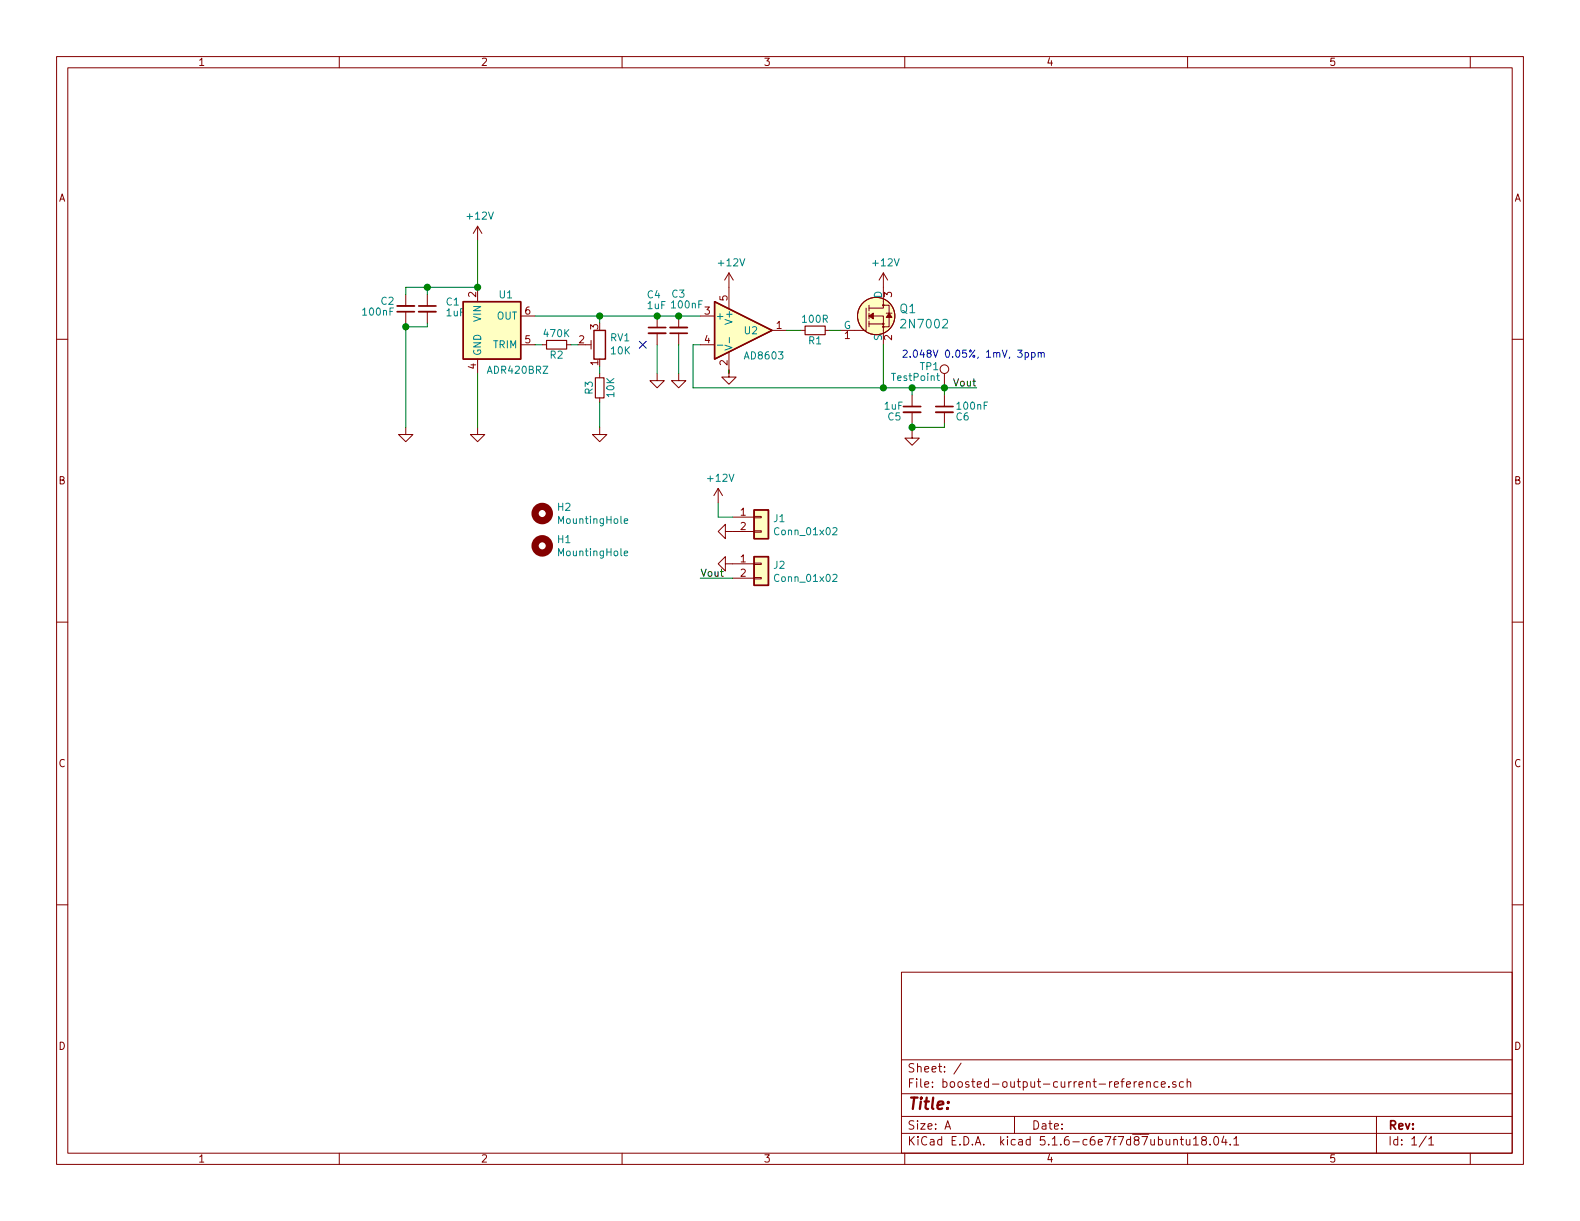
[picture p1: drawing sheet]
EESchema Schematic File Version 4
EELAYER 30 0
EELAYER END
$Descr A 11000 8500
encoding utf-8
Sheet 1 1
Title ""
Date ""
Rev ""
Comp ""
Comment1 ""
Comment2 ""
Comment3 ""
Comment4 ""
$EndDescr
$Comp
L Mechanical:MountingHole H1
U 1 1
P 3775 3800
F 0 "H1" H 3875 3846 50  0000 L CNN
F 1 "MountingHole" H 3875 3755 50  0000 L CNN
F 2 "MountingHole:MountingHole_2.7mm_M2.5" H 3775 3800 50  0001 C CNN
F 3 "~" H 3775 3800 50  0001 C CNN
	1    3775 3800
	1    0    0    -1  
$EndComp
$Comp
L Mechanical:MountingHole H2
U 1 1
P 3775 3575
F 0 "H2" H 3875 3621 50  0000 L CNN
F 1 "MountingHole" H 3875 3530 50  0000 L CNN
F 2 "MountingHole:MountingHole_2.7mm_M2.5" H 3775 3575 50  0001 C CNN
F 3 "~" H 3775 3575 50  0001 C CNN
	1    3775 3575
	1    0    0    -1  
$EndComp
$Comp
L Device:C_Small C2
U 1 1
P 2825 2150
F 0 "C2" H 2900 2100 50  0000 L CNN
F 1 "100nF" H 2900 2175 50  0000 L CNN
F 2 "Capacitor_SMD:C_0603_1608Metric" H 2825 2150 50  0001 C CNN
F 3 "~" H 2825 2150 50  0001 C CNN
	1    2825 2150
	-1   0    0    1   
$EndComp
Wire Wire Line
	5000 3500 5000 3600
$Comp
L power:GND #PWR07
U 1 1
P 5100 3925
F 0 "#PWR07" H 5100 3675 50  0001 C CNN
F 1 "GND" H 5105 3752 50  0001 C CNN
F 2 "" H 5100 3925 50  0001 C CNN
F 3 "" H 5100 3925 50  0001 C CNN
	1    5100 3925
	0    1    1    0   
$EndComp
Wire Wire Line
	5100 4025 4875 4025
Wire Wire Line
	5000 3600 5100 3600
Text Label 4875 4025 0    50   ~ 0
Vout
$Comp
L Device:R_Small R1
U 1 1
P 5675 2300
F 0 "R1" V 5600 2300 50  0000 C CNN
F 1 "100R" V 5750 2300 50  0000 C CNN
F 2 "Resistor_SMD:R_0603_1608Metric" H 5675 2300 50  0001 C CNN
F 3 "~" H 5675 2300 50  0001 C CNN
	1    5675 2300
	0    -1   -1   0   
$EndComp
$Comp
L power:GND #PWR010
U 1 1
P 5075 2575
F 0 "#PWR010" H 5075 2325 50  0001 C CNN
F 1 "GND" H 5080 2402 50  0001 C CNN
F 2 "" H 5075 2575 50  0001 C CNN
F 3 "" H 5075 2575 50  0001 C CNN
	1    5075 2575
	1    0    0    -1  
$EndComp
$Comp
L power:GND #PWR04
U 1 1
P 3325 2975
F 0 "#PWR04" H 3325 2725 50  0001 C CNN
F 1 "GND" H 3330 2802 50  0001 C CNN
F 2 "" H 3325 2975 50  0001 C CNN
F 3 "" H 3325 2975 50  0001 C CNN
	1    3325 2975
	1    0    0    -1  
$EndComp
$Comp
L power:GND #PWR01
U 1 1
P 2825 2975
F 0 "#PWR01" H 2825 2725 50  0001 C CNN
F 1 "GND" H 2830 2802 50  0001 C CNN
F 2 "" H 2825 2975 50  0001 C CNN
F 3 "" H 2825 2975 50  0001 C CNN
	1    2825 2975
	1    0    0    -1  
$EndComp
$Comp
L power:+12V #PWR03
U 1 1
P 3325 1675
F 0 "#PWR03" H 3325 1525 50  0001 C CNN
F 1 "+12V" H 3340 1848 50  0000 C CNN
F 2 "" H 3325 1675 50  0001 C CNN
F 3 "" H 3325 1675 50  0001 C CNN
	1    3325 1675
	1    0    0    -1  
$EndComp
Wire Wire Line
	2825 2050 2825 2000
Wire Wire Line
	2825 2000 2975 2000
NoConn ~ 4475 2400
Wire Wire Line
	6800 2700 6575 2700
Text Label 6800 2700 2    50   ~ 0
Vout
$Comp
L power:+12V #PWR05
U 1 1
P 5000 3500
F 0 "#PWR05" H 5000 3350 50  0001 C CNN
F 1 "+12V" H 5015 3673 50  0000 C CNN
F 2 "" H 5000 3500 50  0001 C CNN
F 3 "" H 5000 3500 50  0001 C CNN
	1    5000 3500
	1    0    0    -1  
$EndComp
$Comp
L Device:C_Small C4
U 1 1
P 4575 2300
F 0 "C4" H 4500 2550 50  0000 L CNN
F 1 "1uF" H 4500 2475 50  0000 L CNN
F 2 "Capacitor_SMD:C_0603_1608Metric" H 4575 2300 50  0001 C CNN
F 3 "~" H 4575 2300 50  0001 C CNN
	1    4575 2300
	1    0    0    -1  
$EndComp
$Comp
L power:GND #PWR011
U 1 1
P 4575 2600
F 0 "#PWR011" H 4575 2350 50  0001 C CNN
F 1 "GND" H 4580 2427 50  0001 C CNN
F 2 "" H 4575 2600 50  0001 C CNN
F 3 "" H 4575 2600 50  0001 C CNN
	1    4575 2600
	1    0    0    -1  
$EndComp
Connection ~ 4575 2200
Wire Wire Line
	4575 2200 4175 2200
Wire Wire Line
	2975 2000 2975 2050
Wire Wire Line
	2975 2000 3325 2000
Wire Wire Line
	2975 2275 2825 2275
Wire Wire Line
	2825 2275 2825 2250
Connection ~ 2825 2275
Wire Wire Line
	2825 2275 2825 2975
$Comp
L Device:C_Small C1
U 1 1
P 2975 2150
F 0 "C1" H 3100 2200 50  0000 L CNN
F 1 "1uF" H 3100 2125 50  0000 L CNN
F 2 "Capacitor_SMD:C_0603_1608Metric" H 2975 2150 50  0001 C CNN
F 3 "~" H 2975 2150 50  0001 C CNN
	1    2975 2150
	1    0    0    -1  
$EndComp
$Comp
L Amplifier_Operational:AD8603 U2
U 1 1
P 5175 2300
F 0 "U2" H 5175 2300 50  0000 L CNN
F 1 "AD8603" H 5175 2125 50  0000 L CNN
F 2 "Package_TO_SOT_SMD:TSOT-23-5" H 5175 2300 50  0001 C CNN
F 3 "https://www.analog.com/media/en/technical-documentation/data-sheets/AD8603_8607_8609.pdf" H 5175 2500 50  0001 C CNN
	1    5175 2300
	1    0    0    -1  
$EndComp
$Comp
L Reference_Voltage:ADR425ARMZ U1
U 1 1
P 3425 2300
F 0 "U1" H 3575 2550 50  0000 R CNN
F 1 "ADR420BRZ" H 3825 2025 50  0000 R CNN
F 2 "Package_SO:MSOP-8_3x3mm_P0.65mm" H 3425 1800 50  0001 C CNN
F 3 "https://www.analog.com/media/en/technical-documentation/data-sheets/adr420_421_423_425.pdf" H 3425 2450 50  0001 C CNN
	1    3425 2300
	1    0    0    -1  
$EndComp
Wire Wire Line
	5075 2600 5075 2575
$Comp
L dk_Transistors-FETs-MOSFETs-Single:2N7002 Q1
U 1 1
P 6150 2200
F 0 "Q1" H 6258 2253 60  0000 L CNN
F 1 "2N7002" H 6258 2147 60  0000 L CNN
F 2 "digikey-footprints:SOT-23-3" H 6350 2400 60  0001 L CNN
F 3 "https://www.onsemi.com/pub/Collateral/NDS7002A-D.PDF" H 6350 2500 60  0001 L CNN
F 4 "2N7002NCT-ND" H 6350 2600 60  0001 L CNN "Digi-Key_PN"
F 5 "2N7002" H 6350 2700 60  0001 L CNN "MPN"
F 6 "Discrete Semiconductor Products" H 6350 2800 60  0001 L CNN "Category"
F 7 "Transistors - FETs, MOSFETs - Single" H 6350 2900 60  0001 L CNN "Family"
F 8 "https://www.onsemi.com/pub/Collateral/NDS7002A-D.PDF" H 6350 3000 60  0001 L CNN "DK_Datasheet_Link"
F 9 "/product-detail/en/on-semiconductor/2N7002/2N7002NCT-ND/244664" H 6350 3100 60  0001 L CNN "DK_Detail_Page"
F 10 "MOSFET N-CH 60V 115MA SOT-23" H 6350 3200 60  0001 L CNN "Description"
F 11 "ON Semiconductor" H 6350 3300 60  0001 L CNN "Manufacturer"
F 12 "Active" H 6350 3400 60  0001 L CNN "Status"
	1    6150 2200
	1    0    0    -1  
$EndComp
Wire Wire Line
	4575 2200 4725 2200
Wire Wire Line
	4875 2400 4825 2400
Wire Wire Line
	4825 2400 4825 2700
Wire Wire Line
	4825 2700 6150 2700
Wire Wire Line
	6150 2700 6150 2400
$Comp
L power:+12V #PWR06
U 1 1
P 5075 2000
F 0 "#PWR06" H 5075 1850 50  0001 C CNN
F 1 "+12V" H 5090 2173 50  0000 C CNN
F 2 "" H 5075 2000 50  0001 C CNN
F 3 "" H 5075 2000 50  0001 C CNN
	1    5075 2000
	1    0    0    -1  
$EndComp
$Comp
L power:+12V #PWR09
U 1 1
P 6150 2000
F 0 "#PWR09" H 6150 1850 50  0001 C CNN
F 1 "+12V" H 6165 2173 50  0000 C CNN
F 2 "" H 6150 2000 50  0001 C CNN
F 3 "" H 6150 2000 50  0001 C CNN
	1    6150 2000
	1    0    0    -1  
$EndComp
$Comp
L Device:C_Small C6
U 1 1
P 6575 2850
F 0 "C6" H 6650 2800 50  0000 L CNN
F 1 "100nF" H 6650 2875 50  0000 L CNN
F 2 "Capacitor_SMD:C_0603_1608Metric" H 6575 2850 50  0001 C CNN
F 3 "~" H 6575 2850 50  0001 C CNN
	1    6575 2850
	1    0    0    -1  
$EndComp
$Comp
L Device:C_Small C5
U 1 1
P 6350 2850
F 0 "C5" H 6175 2800 50  0000 L CNN
F 1 "1uF" H 6150 2875 50  0000 L CNN
F 2 "Capacitor_SMD:C_0603_1608Metric" H 6350 2850 50  0001 C CNN
F 3 "~" H 6350 2850 50  0001 C CNN
	1    6350 2850
	1    0    0    -1  
$EndComp
$Comp
L power:GND #PWR012
U 1 1
P 6350 3000
F 0 "#PWR012" H 6350 2750 50  0001 C CNN
F 1 "GND" H 6355 2827 50  0001 C CNN
F 2 "" H 6350 3000 50  0001 C CNN
F 3 "" H 6350 3000 50  0001 C CNN
	1    6350 3000
	1    0    0    -1  
$EndComp
Wire Wire Line
	6350 2950 6350 2975
Wire Wire Line
	6350 2975 6575 2975
Wire Wire Line
	6575 2975 6575 2950
Connection ~ 6350 2975
Wire Wire Line
	6350 2975 6350 3000
Wire Wire Line
	6150 2700 6350 2700
Connection ~ 6150 2700
Wire Wire Line
	6350 2750 6350 2700
Wire Wire Line
	6575 2750 6575 2700
Wire Wire Line
	6575 2700 6350 2700
Connection ~ 6350 2700
Connection ~ 6575 2700
Wire Wire Line
	5475 2300 5575 2300
Wire Wire Line
	5850 2300 5775 2300
$Comp
L power:GND #PWR08
U 1 1
P 5100 3700
F 0 "#PWR08" H 5100 3450 50  0001 C CNN
F 1 "GND" H 5105 3527 50  0001 C CNN
F 2 "" H 5100 3700 50  0001 C CNN
F 3 "" H 5100 3700 50  0001 C CNN
	1    5100 3700
	0    1    1    0   
$EndComp
$Comp
L Device:C_Small C3
U 1 1
P 4725 2300
F 0 "C3" H 4675 2050 50  0000 L CNN
F 1 "100nF" H 4550 2125 50  0000 L CNN
F 2 "Capacitor_SMD:C_0603_1608Metric" H 4725 2300 50  0001 C CNN
F 3 "~" H 4725 2300 50  0001 C CNN
	1    4725 2300
	-1   0    0    1   
$EndComp
Connection ~ 4725 2200
Wire Wire Line
	4725 2200 4875 2200
$Comp
L power:GND #PWR02
U 1 1
P 4725 2600
F 0 "#PWR02" H 4725 2350 50  0001 C CNN
F 1 "GND" H 4730 2427 50  0001 C CNN
F 2 "" H 4725 2600 50  0001 C CNN
F 3 "" H 4725 2600 50  0001 C CNN
	1    4725 2600
	1    0    0    -1  
$EndComp
$Comp
L Connector_Generic:Conn_01x02 J1
U 1 1
P 5300 3600
F 0 "J1" H 5380 3592 50  0000 L CNN
F 1 "Conn_01x02" H 5380 3501 50  0000 L CNN
F 2 "Connector_PinHeader_2.54mm:PinHeader_1x02_P2.54mm_Vertical" H 5300 3600 50  0001 C CNN
F 3 "~" H 5300 3600 50  0001 C CNN
	1    5300 3600
	1    0    0    -1  
$EndComp
$Comp
L Connector_Generic:Conn_01x02 J2
U 1 1
P 5300 3925
F 0 "J2" H 5380 3917 50  0000 L CNN
F 1 "Conn_01x02" H 5380 3826 50  0000 L CNN
F 2 "Connector_PinHeader_2.54mm:PinHeader_1x02_P2.54mm_Vertical" H 5300 3925 50  0001 C CNN
F 3 "~" H 5300 3925 50  0001 C CNN
	1    5300 3925
	1    0    0    -1  
$EndComp
$Comp
L Connector:TestPoint TP1
U 1 1
P 6575 2700
F 0 "TP1" H 6400 2850 50  0000 L CNN
F 1 "TestPoint" H 6200 2775 50  0000 L CNN
F 2 "TestPoint:TestPoint_Pad_D1.5mm" H 6775 2700 50  0001 C CNN
F 3 "~" H 6775 2700 50  0001 C CNN
	1    6575 2700
	1    0    0    -1  
$EndComp
Text Notes 6275 2500 0    50   ~ 0
2.048V 0.05%, 1mV, 3ppm
Wire Wire Line
	3325 1675 3325 2000
Wire Wire Line
	2975 2250 2975 2275
Connection ~ 3325 2000
Connection ~ 2975 2000
Wire Wire Line
	4575 2400 4575 2600
Wire Wire Line
	4725 2400 4725 2600
$Comp
L Device:R_POT_TRIM RV1
U 1 1
P 4175 2400
F 0 "RV1" H 4105 2354 50  0000 R CNN
F 1 "10K" H 4105 2445 50  0000 R CNN
F 2 "Potentiometer_THT:Potentiometer_Bourns_3266W_Vertical" H 4175 2400 50  0001 C CNN
F 3 "~" H 4175 2400 50  0001 C CNN
	1    4175 2400
	-1   0    0    1   
$EndComp
$Comp
L Device:R_Small R2
U 1 1
P 3875 2400
F 0 "R2" V 3800 2400 50  0000 C CNN
F 1 "470K" V 3950 2400 50  0000 C CNN
F 2 "Resistor_SMD:R_0603_1608Metric" H 3875 2400 50  0001 C CNN
F 3 "~" H 3875 2400 50  0001 C CNN
	1    3875 2400
	0    -1   -1   0   
$EndComp
$Comp
L Device:R_Small R3
U 1 1
P 4175 2700
F 0 "R3" V 4100 2700 50  0000 C CNN
F 1 "10K" V 4250 2700 50  0000 C CNN
F 2 "Resistor_SMD:R_0603_1608Metric" H 4175 2700 50  0001 C CNN
F 3 "~" H 4175 2700 50  0001 C CNN
	1    4175 2700
	1    0    0    -1  
$EndComp
$Comp
L power:GND #PWR013
U 1 1
P 4175 2975
F 0 "#PWR013" H 4175 2725 50  0001 C CNN
F 1 "GND" H 4180 2802 50  0001 C CNN
F 2 "" H 4175 2975 50  0001 C CNN
F 3 "" H 4175 2975 50  0001 C CNN
	1    4175 2975
	1    0    0    -1  
$EndComp
Wire Wire Line
	4175 2550 4175 2600
Wire Wire Line
	4175 2800 4175 2975
Wire Wire Line
	3325 2600 3325 2975
Wire Wire Line
	3725 2400 3775 2400
Wire Wire Line
	3975 2400 4025 2400
Wire Wire Line
	4175 2250 4175 2200
Connection ~ 4175 2200
Wire Wire Line
	4175 2200 3725 2200
$EndSCHEMATC
